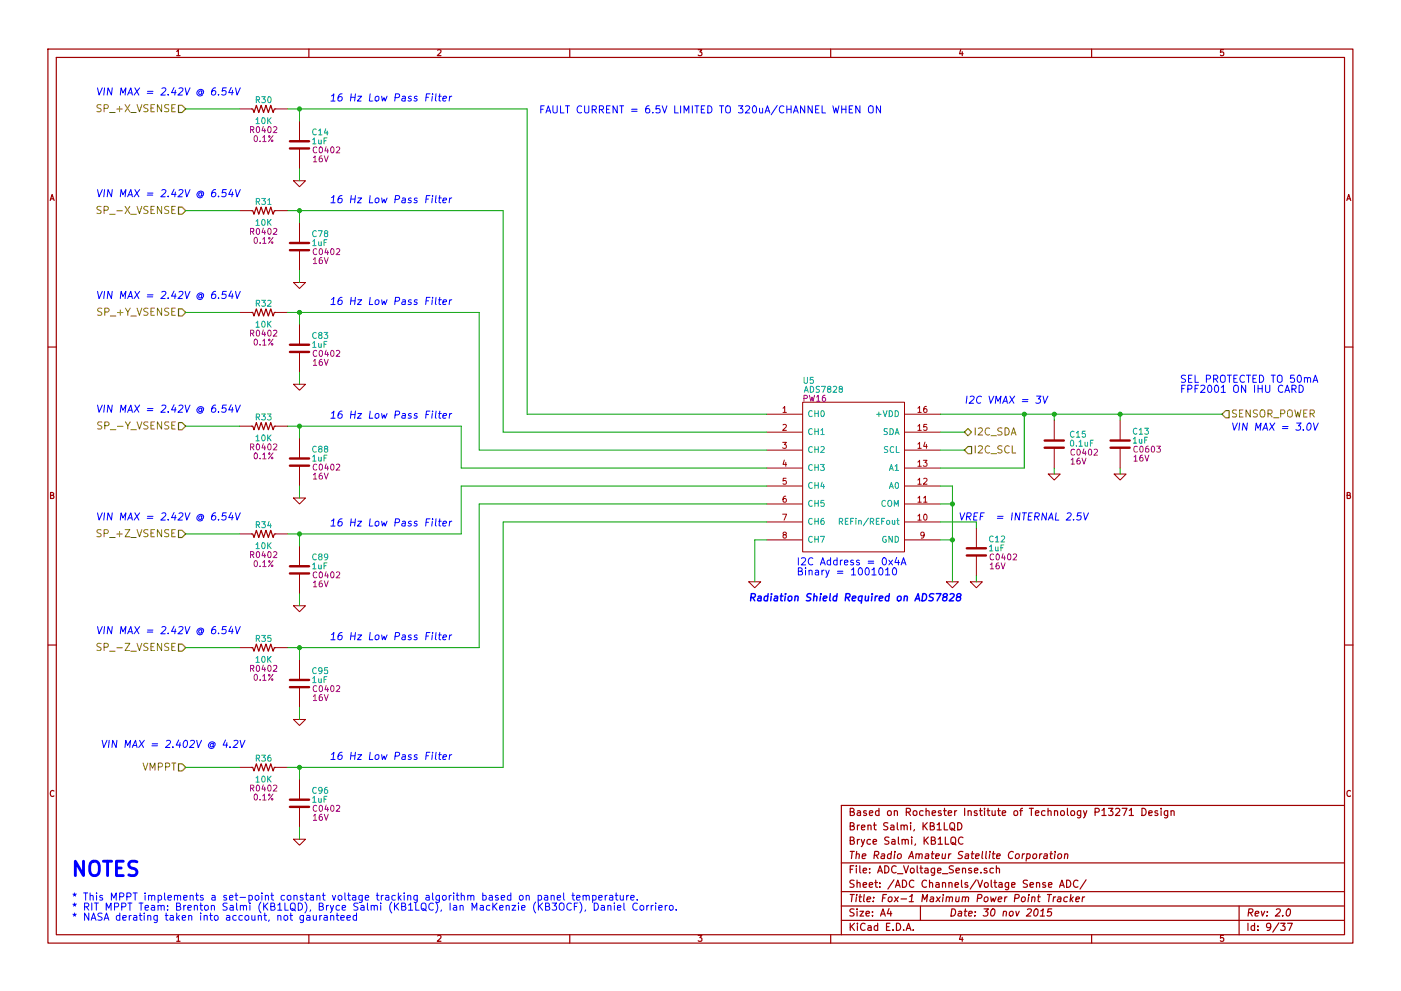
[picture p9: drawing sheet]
EESchema Schematic File Version 2
LIBS:power
LIBS:device
LIBS:transistors
LIBS:conn
LIBS:linear
LIBS:regul
LIBS:74xx
LIBS:cmos4000
LIBS:adc-dac
LIBS:memory
LIBS:xilinx
LIBS:special
LIBS:microcontrollers
LIBS:dsp
LIBS:microchip
LIBS:analog_switches
LIBS:motorola
LIBS:texas
LIBS:intel
LIBS:audio
LIBS:interface
LIBS:digital-audio
LIBS:philips
LIBS:display
LIBS:cypress
LIBS:siliconi
LIBS:opto
LIBS:atmel
LIBS:contrib
LIBS:valves
LIBS:KB1LQC
LIBS:TL1451_MPPT_Flight_Rev1-cache
EELAYER 27 0
EELAYER END
$Descr A4 11693 8268
encoding utf-8
Sheet 9 37
Title "Fox-1 Maximum Power Point Tracker"
Date "30 nov 2015"
Rev "2.0"
Comp "The Radio Amateur Satellite Corporation"
Comment1 "Bryce Salmi, KB1LQC"
Comment2 "Brent Salmi, KB1LQD"
Comment3 "Based on Rochester Institute of Technology P13271 Design"
Comment4 ""
$EndDescr
$Comp
L ADS7828 U5
U 1 1
P 7150 3900
F 0 "U5" H 6750 4625 50  0000 C CNN
F 1 "ADS7828" H 6875 4550 50  0000 C CNN
F 2 "PW16" H 6800 4475 50  0000 C CNN
F 3 "" H 7150 3900 60  0000 C CNN
	1    7150 3900
	1    0    0    -1  
$EndComp
$Comp
L C C14
U 1 1
P 2500 1200
F 0 "C14" H 2600 1300 50  0000 L CNN
F 1 "1uF" H 2600 1225 50  0000 L CNN
F 2 "C0402" H 2725 1150 50  0000 C CNN
F 3 "" H 2500 1200 60  0000 C CNN
F 4 "16V" H 2675 1075 50  0000 C CNN "Rating"
	1    2500 1200
	1    0    0    -1  
$EndComp
$Comp
L GND #PWR069
U 1 1
P 2500 1500
F 0 "#PWR069" H 2500 1500 30  0001 C CNN
F 1 "GND" H 2500 1430 30  0001 C CNN
F 2 "" H 2500 1500 60  0000 C CNN
F 3 "" H 2500 1500 60  0000 C CNN
	1    2500 1500
	1    0    0    -1  
$EndComp
Text HLabel 1550 900  0    60   Input ~ 0
SP_+X_VSENSE
Text HLabel 1550 1750 0    60   Input ~ 0
SP_-X_VSENSE
Text HLabel 1550 2600 0    60   Input ~ 0
SP_+Y_VSENSE
Text HLabel 1550 3550 0    60   Input ~ 0
SP_-Y_VSENSE
Text HLabel 1550 4450 0    60   Input ~ 0
SP_+Z_VSENSE
Text HLabel 1550 5400 0    60   Input ~ 0
SP_-Z_VSENSE
Text HLabel 1550 6400 0    60   Input ~ 0
VMPPT
Text HLabel 10200 3450 2    60   Input ~ 0
SENSOR_POWER
$Comp
L GND #PWR070
U 1 1
P 9350 3950
F 0 "#PWR070" H 9350 3950 30  0001 C CNN
F 1 "GND" H 9350 3880 30  0001 C CNN
F 2 "" H 9350 3950 60  0000 C CNN
F 3 "" H 9350 3950 60  0000 C CNN
	1    9350 3950
	1    0    0    -1  
$EndComp
Text HLabel 8050 3750 2    60   Input ~ 0
I2C_SCL
Text HLabel 8050 3600 2    60   BiDi ~ 0
I2C_SDA
$Comp
L GND #PWR071
U 1 1
P 7950 4850
F 0 "#PWR071" H 7950 4850 30  0001 C CNN
F 1 "GND" H 7950 4780 30  0001 C CNN
F 2 "" H 7950 4850 60  0000 C CNN
F 3 "" H 7950 4850 60  0000 C CNN
	1    7950 4850
	1    0    0    -1  
$EndComp
$Comp
L C C15
U 1 1
P 8800 3700
F 0 "C15" H 8925 3775 50  0000 L CNN
F 1 "0.1uF" H 8925 3700 50  0000 L CNN
F 2 "C0402" H 9050 3625 50  0000 C CNN
F 3 "" H 8800 3700 60  0000 C CNN
F 4 "16V" H 9000 3550 50  0000 C CNN "Rating"
	1    8800 3700
	1    0    0    -1  
$EndComp
$Comp
L GND #PWR072
U 1 1
P 8800 3950
F 0 "#PWR072" H 8800 3950 30  0001 C CNN
F 1 "GND" H 8800 3880 30  0001 C CNN
F 2 "" H 8800 3950 60  0000 C CNN
F 3 "" H 8800 3950 60  0000 C CNN
	1    8800 3950
	1    0    0    -1  
$EndComp
$Comp
L GND #PWR073
U 1 1
P 6300 4850
F 0 "#PWR073" H 6300 4850 30  0001 C CNN
F 1 "GND" H 6300 4780 30  0001 C CNN
F 2 "" H 6300 4850 60  0000 C CNN
F 3 "" H 6300 4850 60  0000 C CNN
	1    6300 4850
	1    0    0    -1  
$EndComp
Text Notes 800  800  0    60   Italic 0
VIN MAX = 2.42V @ 6.54V
Text Notes 10275 3600 0    60   Italic 0
VIN MAX = 3.0V
Text Notes 8000 4350 0    60   Italic 0
VREF  = INTERNAL 2.5V
Text Notes 600  7325 0    120  ~ 24
NOTES
Text Notes 600  7525 0    60   ~ 0
* This MPPT implements a set-point constant voltage tracking algorithm based on panel temperature.\n* RIT MPPT Team: Brenton Salmi (KB1LQD), Bryce Salmi (KB1LQC), Ian MacKenzie (KB3OCF), Daniel Corriero.\n* NASA derating taken into account, not gauranteed
Text Notes 8050 3375 0    60   Italic 0
I2C VMAX = 3V
Text Notes 6250 5025 0    60   Italic 12
Radiation Shield Required on ADS7828
Text Notes 6650 4725 0    60   ~ 0
I2C Address = 0x4A\nBinary = 1001010
$Comp
L R_US R30
U 1 1
P 2200 900
F 0 "R30" V 2275 900 50  0000 C CNN
F 1 "10K" V 2100 900 50  0000 C CNN
F 2 "R0402" V 2025 900 50  0000 C CNN
F 3 "" H 2200 900 50  0001 C CNN
F 4 "0.1%" V 1950 900 50  0000 C CNN "Tolerance"
	1    2200 900 
	0    -1   -1   0   
$EndComp
$Comp
L C C78
U 1 1
P 2500 2050
F 0 "C78" H 2600 2150 50  0000 L CNN
F 1 "1uF" H 2600 2075 50  0000 L CNN
F 2 "C0402" H 2725 2000 50  0000 C CNN
F 3 "" H 2500 2050 60  0000 C CNN
F 4 "16V" H 2675 1925 50  0000 C CNN "Rating"
	1    2500 2050
	1    0    0    -1  
$EndComp
$Comp
L GND #PWR074
U 1 1
P 2500 2350
F 0 "#PWR074" H 2500 2350 30  0001 C CNN
F 1 "GND" H 2500 2280 30  0001 C CNN
F 2 "" H 2500 2350 60  0000 C CNN
F 3 "" H 2500 2350 60  0000 C CNN
	1    2500 2350
	1    0    0    -1  
$EndComp
$Comp
L R_US R31
U 1 1
P 2200 1750
F 0 "R31" V 2275 1750 50  0000 C CNN
F 1 "10K" V 2100 1750 50  0000 C CNN
F 2 "R0402" V 2025 1750 50  0000 C CNN
F 3 "" H 2200 1750 50  0001 C CNN
F 4 "0.1%" V 1950 1750 50  0000 C CNN "Tolerance"
	1    2200 1750
	0    -1   -1   0   
$EndComp
$Comp
L C C83
U 1 1
P 2500 2900
F 0 "C83" H 2600 3000 50  0000 L CNN
F 1 "1uF" H 2600 2925 50  0000 L CNN
F 2 "C0402" H 2725 2850 50  0000 C CNN
F 3 "" H 2500 2900 60  0000 C CNN
F 4 "16V" H 2675 2775 50  0000 C CNN "Rating"
	1    2500 2900
	1    0    0    -1  
$EndComp
$Comp
L GND #PWR075
U 1 1
P 2500 3200
F 0 "#PWR075" H 2500 3200 30  0001 C CNN
F 1 "GND" H 2500 3130 30  0001 C CNN
F 2 "" H 2500 3200 60  0000 C CNN
F 3 "" H 2500 3200 60  0000 C CNN
	1    2500 3200
	1    0    0    -1  
$EndComp
$Comp
L R_US R32
U 1 1
P 2200 2600
F 0 "R32" V 2275 2600 50  0000 C CNN
F 1 "10K" V 2100 2600 50  0000 C CNN
F 2 "R0402" V 2025 2600 50  0000 C CNN
F 3 "" H 2200 2600 50  0001 C CNN
F 4 "0.1%" V 1950 2600 50  0000 C CNN "Tolerance"
	1    2200 2600
	0    -1   -1   0   
$EndComp
$Comp
L C C88
U 1 1
P 2500 3850
F 0 "C88" H 2600 3950 50  0000 L CNN
F 1 "1uF" H 2600 3875 50  0000 L CNN
F 2 "C0402" H 2725 3800 50  0000 C CNN
F 3 "" H 2500 3850 60  0000 C CNN
F 4 "16V" H 2675 3725 50  0000 C CNN "Rating"
	1    2500 3850
	1    0    0    -1  
$EndComp
$Comp
L GND #PWR076
U 1 1
P 2500 4150
F 0 "#PWR076" H 2500 4150 30  0001 C CNN
F 1 "GND" H 2500 4080 30  0001 C CNN
F 2 "" H 2500 4150 60  0000 C CNN
F 3 "" H 2500 4150 60  0000 C CNN
	1    2500 4150
	1    0    0    -1  
$EndComp
$Comp
L R_US R33
U 1 1
P 2200 3550
F 0 "R33" V 2275 3550 50  0000 C CNN
F 1 "10K" V 2100 3550 50  0000 C CNN
F 2 "R0402" V 2025 3550 50  0000 C CNN
F 3 "" H 2200 3550 50  0001 C CNN
F 4 "0.1%" V 1950 3550 50  0000 C CNN "Tolerance"
	1    2200 3550
	0    -1   -1   0   
$EndComp
$Comp
L C C89
U 1 1
P 2500 4750
F 0 "C89" H 2600 4850 50  0000 L CNN
F 1 "1uF" H 2600 4775 50  0000 L CNN
F 2 "C0402" H 2725 4700 50  0000 C CNN
F 3 "" H 2500 4750 60  0000 C CNN
F 4 "16V" H 2675 4625 50  0000 C CNN "Rating"
	1    2500 4750
	1    0    0    -1  
$EndComp
$Comp
L GND #PWR077
U 1 1
P 2500 5050
F 0 "#PWR077" H 2500 5050 30  0001 C CNN
F 1 "GND" H 2500 4980 30  0001 C CNN
F 2 "" H 2500 5050 60  0000 C CNN
F 3 "" H 2500 5050 60  0000 C CNN
	1    2500 5050
	1    0    0    -1  
$EndComp
$Comp
L R_US R34
U 1 1
P 2200 4450
F 0 "R34" V 2275 4450 50  0000 C CNN
F 1 "10K" V 2100 4450 50  0000 C CNN
F 2 "R0402" V 2025 4450 50  0000 C CNN
F 3 "" H 2200 4450 50  0001 C CNN
F 4 "0.1%" V 1950 4450 50  0000 C CNN "Tolerance"
	1    2200 4450
	0    -1   -1   0   
$EndComp
$Comp
L C C95
U 1 1
P 2500 5700
F 0 "C95" H 2600 5800 50  0000 L CNN
F 1 "1uF" H 2600 5725 50  0000 L CNN
F 2 "C0402" H 2725 5650 50  0000 C CNN
F 3 "" H 2500 5700 60  0000 C CNN
F 4 "16V" H 2675 5575 50  0000 C CNN "Rating"
	1    2500 5700
	1    0    0    -1  
$EndComp
$Comp
L GND #PWR078
U 1 1
P 2500 6000
F 0 "#PWR078" H 2500 6000 30  0001 C CNN
F 1 "GND" H 2500 5930 30  0001 C CNN
F 2 "" H 2500 6000 60  0000 C CNN
F 3 "" H 2500 6000 60  0000 C CNN
	1    2500 6000
	1    0    0    -1  
$EndComp
$Comp
L R_US R35
U 1 1
P 2200 5400
F 0 "R35" V 2275 5400 50  0000 C CNN
F 1 "10K" V 2100 5400 50  0000 C CNN
F 2 "R0402" V 2025 5400 50  0000 C CNN
F 3 "" H 2200 5400 50  0001 C CNN
F 4 "0.1%" V 1950 5400 50  0000 C CNN "Tolerance"
	1    2200 5400
	0    -1   -1   0   
$EndComp
$Comp
L C C96
U 1 1
P 2500 6700
F 0 "C96" H 2600 6800 50  0000 L CNN
F 1 "1uF" H 2600 6725 50  0000 L CNN
F 2 "C0402" H 2725 6650 50  0000 C CNN
F 3 "" H 2500 6700 60  0000 C CNN
F 4 "16V" H 2675 6575 50  0000 C CNN "Rating"
	1    2500 6700
	1    0    0    -1  
$EndComp
$Comp
L GND #PWR079
U 1 1
P 2500 7000
F 0 "#PWR079" H 2500 7000 30  0001 C CNN
F 1 "GND" H 2500 6930 30  0001 C CNN
F 2 "" H 2500 7000 60  0000 C CNN
F 3 "" H 2500 7000 60  0000 C CNN
	1    2500 7000
	1    0    0    -1  
$EndComp
$Comp
L R_US R36
U 1 1
P 2200 6400
F 0 "R36" V 2275 6400 50  0000 C CNN
F 1 "10K" V 2100 6400 50  0000 C CNN
F 2 "R0402" V 2025 6400 50  0000 C CNN
F 3 "" H 2200 6400 50  0001 C CNN
F 4 "0.1%" V 1950 6400 50  0000 C CNN "Tolerance"
	1    2200 6400
	0    -1   -1   0   
$EndComp
Text Notes 2050 6250 2    60   Italic 0
VIN MAX = 2.402V @ 4.2V
Text Notes 2750 850  0    60   Italic 0
16 Hz Low Pass Filter
Text Notes 2750 1700 0    60   Italic 0
16 Hz Low Pass Filter
Text Notes 2750 2550 0    60   Italic 0
16 Hz Low Pass Filter
Text Notes 2750 3500 0    60   Italic 0
16 Hz Low Pass Filter
Text Notes 2750 4400 0    60   Italic 0
16 Hz Low Pass Filter
Text Notes 2750 5350 0    60   Italic 0
16 Hz Low Pass Filter
Text Notes 2750 6350 0    60   Italic 0
16 Hz Low Pass Filter
Text Notes 9850 3200 0    60   ~ 0
SEL PROTECTED TO 50mA\nFPF2001 ON IHU CARD
$Comp
L GND #PWR080
U 1 1
P 8150 4850
F 0 "#PWR080" H 8150 4850 30  0001 C CNN
F 1 "GND" H 8150 4780 30  0001 C CNN
F 2 "" H 8150 4850 60  0000 C CNN
F 3 "" H 8150 4850 60  0000 C CNN
	1    8150 4850
	1    0    0    -1  
$EndComp
$Comp
L C C12
U 1 1
P 8150 4600
F 0 "C12" H 8250 4700 50  0000 L CNN
F 1 "1uF" H 8250 4625 50  0000 L CNN
F 2 "C0402" H 8375 4550 50  0000 C CNN
F 3 "" H 8150 4600 60  0000 C CNN
F 4 "16V" H 8325 4475 50  0000 C CNN "Rating"
	1    8150 4600
	1    0    0    -1  
$EndComp
Wire Wire Line
	2500 1500 2500 1400
Wire Wire Line
	7850 3450 10200 3450
Wire Wire Line
	9350 3950 9350 3900
Wire Wire Line
	8050 3750 7850 3750
Wire Wire Line
	8050 3600 7850 3600
Wire Wire Line
	7850 3900 8550 3900
Wire Wire Line
	8550 3900 8550 3450
Connection ~ 8550 3450
Wire Wire Line
	7850 4050 7950 4050
Wire Wire Line
	7950 4050 7950 4850
Wire Wire Line
	7950 4200 7850 4200
Wire Wire Line
	7950 4500 7850 4500
Connection ~ 7950 4200
Connection ~ 7950 4500
Wire Wire Line
	8800 3950 8800 3900
Wire Wire Line
	8800 3500 8800 3450
Connection ~ 8800 3450
Wire Wire Line
	4400 3450 6400 3450
Wire Wire Line
	4400 900  4400 3450
Wire Wire Line
	4200 3600 6400 3600
Wire Wire Line
	4200 1750 4200 3600
Wire Wire Line
	4000 3750 6400 3750
Wire Wire Line
	3850 3900 6400 3900
Wire Wire Line
	3850 4050 6400 4050
Wire Wire Line
	4000 4200 6400 4200
Wire Wire Line
	6400 4350 4200 4350
Wire Wire Line
	6300 4500 6300 4850
Wire Wire Line
	6300 4500 6400 4500
Wire Wire Line
	2500 1000 2500 900 
Connection ~ 2500 900 
Wire Wire Line
	1550 900  2000 900 
Wire Wire Line
	2500 2350 2500 2250
Wire Wire Line
	2500 3200 2500 3100
Wire Wire Line
	2500 4150 2500 4050
Wire Wire Line
	2500 5050 2500 4950
Wire Wire Line
	2500 6000 2500 5900
Wire Wire Line
	2500 7000 2500 6900
Wire Wire Line
	2400 900  4400 900 
Wire Wire Line
	2400 1750 4200 1750
Wire Wire Line
	2500 1850 2500 1750
Connection ~ 2500 1750
Wire Wire Line
	2400 2600 4000 2600
Wire Wire Line
	2500 2600 2500 2700
Connection ~ 2500 2600
Wire Wire Line
	2000 3550 1550 3550
Wire Wire Line
	2400 3550 3850 3550
Wire Wire Line
	2500 3650 2500 3550
Connection ~ 2500 3550
Wire Wire Line
	2400 4450 3850 4450
Wire Wire Line
	2500 4450 2500 4550
Connection ~ 2500 4450
Wire Wire Line
	2000 4450 1550 4450
Wire Wire Line
	2400 5400 4000 5400
Wire Wire Line
	2400 6400 4200 6400
Wire Wire Line
	4200 6400 4200 4350
Wire Wire Line
	2000 5400 1550 5400
Wire Wire Line
	2500 5400 2500 5500
Connection ~ 2500 5400
Wire Wire Line
	2000 2600 1550 2600
Wire Wire Line
	2000 1750 1550 1750
Wire Wire Line
	2000 6400 1550 6400
Wire Wire Line
	2500 6500 2500 6400
Connection ~ 2500 6400
Wire Wire Line
	8150 4850 8150 4800
Wire Wire Line
	7850 4350 8150 4350
Wire Wire Line
	8150 4350 8150 4400
Wire Wire Line
	4000 2600 4000 3750
Wire Wire Line
	3850 3550 3850 3900
Wire Wire Line
	3850 4450 3850 4050
Wire Wire Line
	4000 5400 4000 4200
$Comp
L C C13
U 1 1
P 9350 3700
F 0 "C13" H 9450 3800 50  0000 L CNN
F 1 "1uF" H 9450 3725 50  0000 L CNN
F 2 "C0603" H 9575 3650 50  0000 C CNN
F 3 "" H 9350 3700 60  0000 C CNN
F 4 "16V" H 9525 3575 50  0000 C CNN "Rating"
	1    9350 3700
	1    0    0    -1  
$EndComp
Wire Wire Line
	9350 3500 9350 3450
Connection ~ 9350 3450
Text Notes 800  1650 0    60   Italic 0
VIN MAX = 2.42V @ 6.54V
Text Notes 800  2500 0    60   Italic 0
VIN MAX = 2.42V @ 6.54V
Text Notes 800  3450 0    60   Italic 0
VIN MAX = 2.42V @ 6.54V
Text Notes 800  4350 0    60   Italic 0
VIN MAX = 2.42V @ 6.54V
Text Notes 800  5300 0    60   Italic 0
VIN MAX = 2.42V @ 6.54V
Text Notes 4500 950  0    60   ~ 0
FAULT CURRENT = 6.5V LIMITED TO 320uA/CHANNEL WHEN ON\n
$EndSCHEMATC
